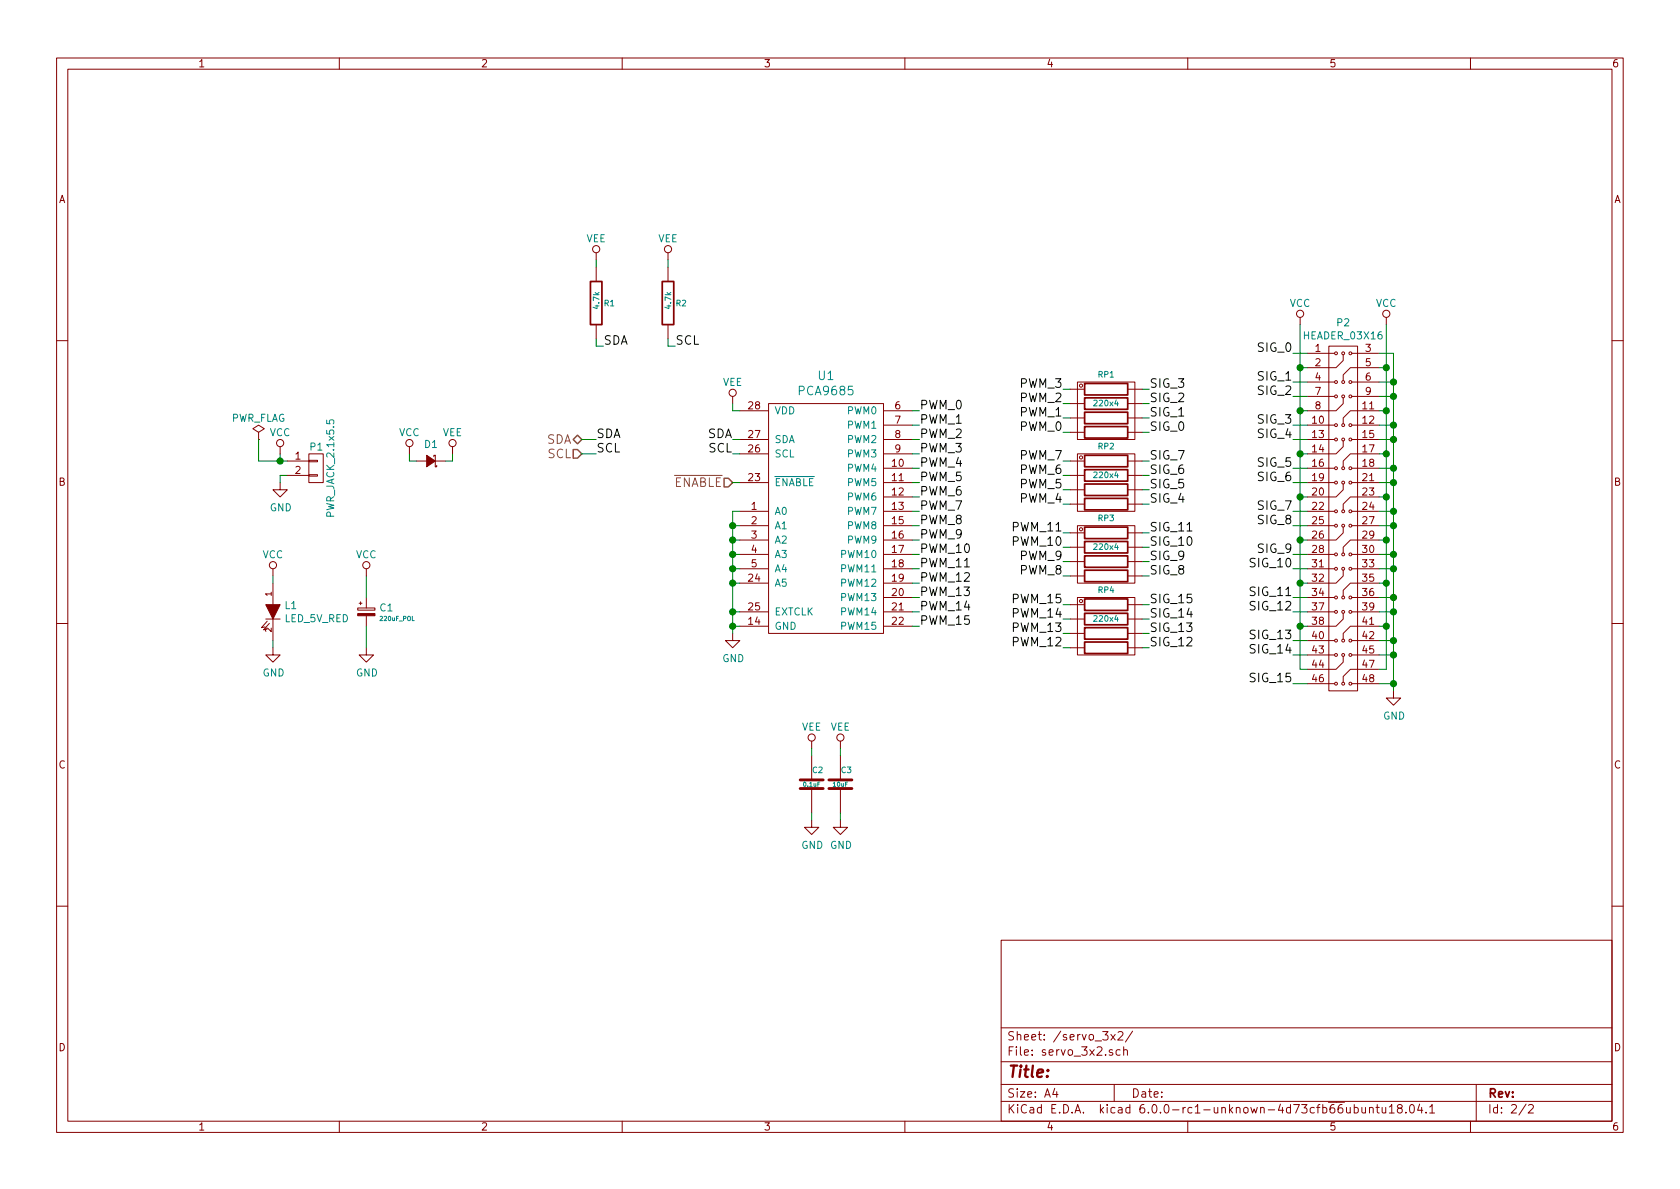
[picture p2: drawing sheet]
EESchema Schematic File Version 4
EELAYER 29 0
EELAYER END
$Descr A4 11693 8268
encoding utf-8
Sheet 2 2
Title ""
Date ""
Rev ""
Comp ""
Comment1 ""
Comment2 ""
Comment3 ""
Comment4 ""
$EndDescr
$Comp
L servo_controller_3x2:PCA9685 U1
U 1 1
P 5750 3600
F 0 "U1" H 5750 4597 60  0000 C CNN
F 1 "PCA9685" H 5750 4491 60  0000 C CNN
F 2 "servo_controller_3x2:TSSOP28" H 5650 4450 60  0001 C CNN
F 3 "" H 5750 3600 60  0001 C CNN
F 4 "digikey" H 5850 4650 60  0001 C CNN "Vendor"
F 5 "568-5931-1-ND" H 5950 4750 60  0001 C CNN "PartNumber"
F 6 "LED Driver IC 16 Output Linear PWM Dimming 25mA 28-TSSOP" H 6050 4850 60  0001 C CNN "Description"
	1    5750 3600
	1    0    0    -1  
$EndComp
$Comp
L power:VEE #PWR?
U 1 1
P 5100 2800
AR Path="/5BFC8C74" Ref="#PWR?"  Part="1" 
AR Path="/5BFC35F6/5BFC8C74" Ref="#PWR014"  Part="1" 
F 0 "#PWR014" H 850 1950 50  0001 C CNN
F 1 "VEE" H 5100 2950 50  0000 C CNN
F 2 "" H 850 2100 50  0001 C CNN
F 3 "" H 850 2100 50  0001 C CNN
	1    5100 2800
	1    0    0    -1  
$EndComp
Text HLabel 4050 3050 0    60   BiDi ~ 0
SDA
Wire Wire Line
	4050 3050 4150 3050
Text Label 4150 3050 0    60   ~ 0
SDA
Text HLabel 4050 3150 0    60   Input ~ 0
SCL
Wire Wire Line
	4050 3150 4150 3150
Text Label 4150 3150 0    60   ~ 0
SCL
Wire Wire Line
	5150 3050 5100 3050
Wire Wire Line
	5150 3150 5100 3150
Text Label 5100 3050 2    60   ~ 0
SDA
Text Label 5100 3150 2    60   ~ 0
SCL
Wire Wire Line
	5100 2800 5100 2850
Wire Wire Line
	5100 2850 5150 2850
$Comp
L power:GND #PWR?
U 1 1
P 5100 4400
AR Path="/5BFCC6FF" Ref="#PWR?"  Part="1" 
AR Path="/5BFC35F6/5BFCC6FF" Ref="#PWR015"  Part="1" 
F 0 "#PWR015" H 3900 2800 50  0001 C CNN
F 1 "GND" H 5105 4227 50  0000 C CNN
F 2 "" H 3900 3050 50  0001 C CNN
F 3 "" H 3900 3050 50  0001 C CNN
	1    5100 4400
	1    0    0    -1  
$EndComp
Wire Wire Line
	5150 4350 5100 4350
Wire Wire Line
	5100 4350 5100 4400
$Comp
L servo_controller_3x2:4.7k R1
U 1 1
P 4150 2100
F 0 "R1" H 4200 2100 40  0000 L CNN
F 1 "4.7k" V 4150 2050 40  0000 L CNN
F 2 "servo_controller_3x2:SM1210" V 4080 2100 30  0001 C CNN
F 3 "" H 4150 2100 30  0000 C CNN
F 4 "digikey" V 4330 2200 60  0001 C CNN "Vendor"
F 5 "YAG5470CT-ND" V 4430 2300 60  0001 C CNN "PartNumber"
F 6 "RES SMD 4.7K OHM 1% 1/2W 1210" V 4530 2400 60  0001 C CNN "Description"
	1    4150 2100
	1    0    0    -1  
$EndComp
$Comp
L servo_controller_3x2:4.7k R2
U 1 1
P 4650 2100
F 0 "R2" H 4700 2100 40  0000 L CNN
F 1 "4.7k" V 4650 2050 40  0000 L CNN
F 2 "servo_controller_3x2:SM1210" V 4580 2100 30  0001 C CNN
F 3 "" H 4650 2100 30  0000 C CNN
F 4 "digikey" V 4830 2200 60  0001 C CNN "Vendor"
F 5 "YAG5470CT-ND" V 4930 2300 60  0001 C CNN "PartNumber"
F 6 "RES SMD 4.7K OHM 1% 1/2W 1210" V 5030 2400 60  0001 C CNN "Description"
	1    4650 2100
	1    0    0    -1  
$EndComp
Text Label 4200 2400 0    60   ~ 0
SDA
Text Label 4700 2400 0    60   ~ 0
SCL
$Comp
L power:VEE #PWR?
U 1 1
P 4150 1800
AR Path="/5BFCE084" Ref="#PWR?"  Part="1" 
AR Path="/5BFC35F6/5BFCE084" Ref="#PWR012"  Part="1" 
F 0 "#PWR012" H -100 950 50  0001 C CNN
F 1 "VEE" H 4150 1950 50  0000 C CNN
F 2 "" H -100 1100 50  0001 C CNN
F 3 "" H -100 1100 50  0001 C CNN
	1    4150 1800
	1    0    0    -1  
$EndComp
$Comp
L power:VEE #PWR?
U 1 1
P 4650 1800
AR Path="/5BFCE580" Ref="#PWR?"  Part="1" 
AR Path="/5BFC35F6/5BFCE580" Ref="#PWR013"  Part="1" 
F 0 "#PWR013" H 400 950 50  0001 C CNN
F 1 "VEE" H 4650 1950 50  0000 C CNN
F 2 "" H 400 1100 50  0001 C CNN
F 3 "" H 400 1100 50  0001 C CNN
	1    4650 1800
	1    0    0    -1  
$EndComp
Wire Wire Line
	4150 1800 4150 1850
Wire Wire Line
	4650 1800 4650 1850
Wire Wire Line
	4150 2350 4150 2400
Wire Wire Line
	4150 2400 4200 2400
Wire Wire Line
	4650 2350 4650 2400
Wire Wire Line
	4650 2400 4700 2400
Wire Wire Line
	5150 4250 5100 4250
Wire Wire Line
	5100 4250 5100 4350
Connection ~ 5100 4350
Text HLabel 5100 3350 0    60   Input ~ 0
~ENABLE
Wire Wire Line
	5100 3350 5150 3350
Wire Wire Line
	5150 3550 5100 3550
Wire Wire Line
	5100 3550 5100 3650
Connection ~ 5100 4250
Wire Wire Line
	5150 3650 5100 3650
Connection ~ 5100 3650
Wire Wire Line
	5100 3650 5100 3750
Wire Wire Line
	5150 3750 5100 3750
Connection ~ 5100 3750
Wire Wire Line
	5100 3750 5100 3850
Wire Wire Line
	5150 3850 5100 3850
Connection ~ 5100 3850
Wire Wire Line
	5100 3850 5100 3950
Wire Wire Line
	5150 3950 5100 3950
Connection ~ 5100 3950
Wire Wire Line
	5100 3950 5100 4050
Wire Wire Line
	5150 4050 5100 4050
Connection ~ 5100 4050
Wire Wire Line
	5100 4050 5100 4250
Wire Wire Line
	6350 2850 6400 2850
Wire Wire Line
	6350 2950 6400 2950
Wire Wire Line
	6350 3050 6400 3050
Wire Wire Line
	6350 3150 6400 3150
Wire Wire Line
	6350 3250 6400 3250
Wire Wire Line
	6350 3350 6400 3350
Wire Wire Line
	6350 3450 6400 3450
Wire Wire Line
	6350 3550 6400 3550
Wire Wire Line
	6350 3650 6400 3650
Wire Wire Line
	6350 3750 6400 3750
Wire Wire Line
	6350 3850 6400 3850
Wire Wire Line
	6350 3950 6400 3950
Wire Wire Line
	6350 4050 6400 4050
Wire Wire Line
	6350 4150 6400 4150
Wire Wire Line
	6350 4250 6400 4250
Wire Wire Line
	6350 4350 6400 4350
Text Label 6400 2850 0    60   ~ 0
PWM_0
Text Label 6400 2950 0    60   ~ 0
PWM_1
Text Label 6400 3050 0    60   ~ 0
PWM_2
Text Label 6400 3150 0    60   ~ 0
PWM_3
Text Label 6400 3250 0    60   ~ 0
PWM_4
Text Label 6400 3350 0    60   ~ 0
PWM_5
Text Label 6400 3450 0    60   ~ 0
PWM_6
Text Label 6400 3550 0    60   ~ 0
PWM_7
Text Label 6400 3650 0    60   ~ 0
PWM_8
Text Label 6400 3750 0    60   ~ 0
PWM_9
Text Label 6400 3850 0    60   ~ 0
PWM_10
Text Label 6400 3950 0    60   ~ 0
PWM_11
Text Label 6400 4050 0    60   ~ 0
PWM_12
Text Label 6400 4150 0    60   ~ 0
PWM_13
Text Label 6400 4250 0    60   ~ 0
PWM_14
Text Label 6400 4350 0    60   ~ 0
PWM_15
$Comp
L servo_controller_3x2:10uF C3
U 1 1
P 5850 5450
F 0 "C3" H 5850 5550 40  0000 L CNN
F 1 "10uF" H 5850 5450 30  0000 C CNN
F 2 "servo_controller_3x2:SM1210" H 5888 5300 30  0001 C CNN
F 3 "" H 5850 5450 60  0000 C CNN
F 4 "digikey" H 5950 5650 60  0001 C CNN "Vendor"
F 5 "445-4536-1-ND" H 6050 5750 60  0001 C CNN "PartNumber"
F 6 "CAP CER 10UF 50V 10% X7S 1210" H 6150 5850 60  0001 C CNN "Description"
	1    5850 5450
	1    0    0    -1  
$EndComp
$Comp
L servo_controller_3x2:0.1uF C2
U 1 1
P 5650 5450
F 0 "C2" H 5650 5550 40  0000 L CNN
F 1 "0.1uF" H 5650 5450 30  0000 C CNN
F 2 "servo_controller_3x2:SM1210" H 5688 5300 30  0001 C CNN
F 3 "" H 5650 5450 60  0000 C CNN
F 4 "digikey" H 5750 5650 60  0001 C CNN "Vendor"
F 5 "399-13229-1-ND" H 5850 5750 60  0001 C CNN "PartNumber"
F 6 "CAP CER 0.1UF 50V 10% X7R 1210" H 5950 5850 60  0001 C CNN "Description"
	1    5650 5450
	1    0    0    -1  
$EndComp
$Comp
L power:VEE #PWR?
U 1 1
P 5650 5200
AR Path="/5BFD91A3" Ref="#PWR?"  Part="1" 
AR Path="/5BFC35F6/5BFD91A3" Ref="#PWR016"  Part="1" 
F 0 "#PWR016" H 1400 4350 50  0001 C CNN
F 1 "VEE" H 5650 5350 50  0000 C CNN
F 2 "" H 1400 4500 50  0001 C CNN
F 3 "" H 1400 4500 50  0001 C CNN
	1    5650 5200
	1    0    0    -1  
$EndComp
$Comp
L power:VEE #PWR?
U 1 1
P 5850 5200
AR Path="/5BFD9776" Ref="#PWR?"  Part="1" 
AR Path="/5BFC35F6/5BFD9776" Ref="#PWR018"  Part="1" 
F 0 "#PWR018" H 1600 4350 50  0001 C CNN
F 1 "VEE" H 5850 5350 50  0000 C CNN
F 2 "" H 1600 4500 50  0001 C CNN
F 3 "" H 1600 4500 50  0001 C CNN
	1    5850 5200
	1    0    0    -1  
$EndComp
$Comp
L power:GND #PWR?
U 1 1
P 5650 5700
AR Path="/5BFD9AD8" Ref="#PWR?"  Part="1" 
AR Path="/5BFC35F6/5BFD9AD8" Ref="#PWR017"  Part="1" 
F 0 "#PWR017" H 4450 4100 50  0001 C CNN
F 1 "GND" H 5655 5527 50  0000 C CNN
F 2 "" H 4450 4350 50  0001 C CNN
F 3 "" H 4450 4350 50  0001 C CNN
	1    5650 5700
	1    0    0    -1  
$EndComp
$Comp
L power:GND #PWR?
U 1 1
P 5850 5700
AR Path="/5BFD9F5E" Ref="#PWR?"  Part="1" 
AR Path="/5BFC35F6/5BFD9F5E" Ref="#PWR019"  Part="1" 
F 0 "#PWR019" H 4650 4100 50  0001 C CNN
F 1 "GND" H 5855 5527 50  0000 C CNN
F 2 "" H 4650 4350 50  0001 C CNN
F 3 "" H 4650 4350 50  0001 C CNN
	1    5850 5700
	1    0    0    -1  
$EndComp
Wire Wire Line
	5650 5200 5650 5250
Wire Wire Line
	5850 5200 5850 5250
Wire Wire Line
	5650 5650 5650 5700
Wire Wire Line
	5850 5650 5850 5700
$Comp
L servo_controller_3x2:HEADER_03X16 P2
U 1 1
P 9350 3600
F 0 "P2" H 9350 4965 50  0000 C CNN
F 1 "HEADER_03X16" H 9350 4874 50  0000 C CNN
F 2 "servo_controller_3x2:HEADER_03x16" H 9350 5950 60  0001 C CNN
F 3 "" H 9350 2500 60  0000 C CNN
F 4 "digikey" H 9350 5650 60  0001 C CNN "Vendor"
F 5 "SAM12360-ND" H 9350 5750 60  0001 C CNN "PartNumber"
F 6 "TSW-116-07-L-T" H 9350 5850 60  0001 C CNN "Description"
	1    9350 3600
	1    0    0    -1  
$EndComp
$Comp
L power:GND #PWR?
U 1 1
P 9700 4800
AR Path="/5C041176" Ref="#PWR?"  Part="1" 
AR Path="/5BFC35F6/5C041176" Ref="#PWR022"  Part="1" 
F 0 "#PWR022" H 8500 3200 50  0001 C CNN
F 1 "GND" H 9705 4627 50  0000 C CNN
F 2 "" H 8500 3450 50  0001 C CNN
F 3 "" H 8500 3450 50  0001 C CNN
	1    9700 4800
	1    0    0    -1  
$EndComp
Wire Wire Line
	7450 2700 7400 2700
Wire Wire Line
	7450 2800 7400 2800
Wire Wire Line
	7450 2900 7400 2900
Wire Wire Line
	7450 3000 7400 3000
Text Label 7400 3000 2    60   ~ 0
PWM_0
Text Label 7400 2900 2    60   ~ 0
PWM_1
Text Label 7400 2800 2    60   ~ 0
PWM_2
Text Label 7400 2700 2    60   ~ 0
PWM_3
Wire Wire Line
	7950 2700 8000 2700
Wire Wire Line
	7950 2800 8000 2800
Wire Wire Line
	7950 2900 8000 2900
Wire Wire Line
	7950 3000 8000 3000
Text Label 8000 3000 0    60   ~ 0
SIG_0
Text Label 8000 2900 0    60   ~ 0
SIG_1
Text Label 8000 2800 0    60   ~ 0
SIG_2
Text Label 8000 2700 0    60   ~ 0
SIG_3
Wire Wire Line
	7450 3200 7400 3200
Wire Wire Line
	7450 3300 7400 3300
Wire Wire Line
	7450 3400 7400 3400
Wire Wire Line
	7450 3500 7400 3500
Text Label 7400 3500 2    60   ~ 0
PWM_4
Text Label 7400 3400 2    60   ~ 0
PWM_5
Text Label 7400 3300 2    60   ~ 0
PWM_6
Text Label 7400 3200 2    60   ~ 0
PWM_7
Wire Wire Line
	7950 3200 8000 3200
Wire Wire Line
	7950 3300 8000 3300
Wire Wire Line
	7950 3400 8000 3400
Wire Wire Line
	7950 3500 8000 3500
Text Label 8000 3500 0    60   ~ 0
SIG_4
Text Label 8000 3400 0    60   ~ 0
SIG_5
Text Label 8000 3300 0    60   ~ 0
SIG_6
Text Label 8000 3200 0    60   ~ 0
SIG_7
Wire Wire Line
	7450 3700 7400 3700
Wire Wire Line
	7450 3800 7400 3800
Wire Wire Line
	7450 3900 7400 3900
Wire Wire Line
	7450 4000 7400 4000
Text Label 7400 4000 2    60   ~ 0
PWM_8
Text Label 7400 3900 2    60   ~ 0
PWM_9
Text Label 7400 3800 2    60   ~ 0
PWM_10
Text Label 7400 3700 2    60   ~ 0
PWM_11
Wire Wire Line
	7950 3700 8000 3700
Wire Wire Line
	7950 3800 8000 3800
Wire Wire Line
	7950 3900 8000 3900
Wire Wire Line
	7950 4000 8000 4000
Text Label 8000 4000 0    60   ~ 0
SIG_8
Text Label 8000 3900 0    60   ~ 0
SIG_9
Text Label 8000 3800 0    60   ~ 0
SIG_10
Text Label 8000 3700 0    60   ~ 0
SIG_11
Wire Wire Line
	7450 4200 7400 4200
Wire Wire Line
	7450 4300 7400 4300
Wire Wire Line
	7450 4400 7400 4400
Wire Wire Line
	7450 4500 7400 4500
Text Label 7400 4500 2    60   ~ 0
PWM_12
Text Label 7400 4400 2    60   ~ 0
PWM_13
Text Label 7400 4300 2    60   ~ 0
PWM_14
Text Label 7400 4200 2    60   ~ 0
PWM_15
Wire Wire Line
	7950 4200 8000 4200
Wire Wire Line
	7950 4300 8000 4300
Wire Wire Line
	7950 4400 8000 4400
Wire Wire Line
	7950 4500 8000 4500
Text Label 8000 4500 0    60   ~ 0
SIG_12
Text Label 8000 4400 0    60   ~ 0
SIG_13
Text Label 8000 4300 0    60   ~ 0
SIG_14
Text Label 8000 4200 0    60   ~ 0
SIG_15
Text Label 9000 2450 2    60   ~ 0
SIG_0
Text Label 9000 2650 2    60   ~ 0
SIG_1
Text Label 9000 2750 2    60   ~ 0
SIG_2
Text Label 9000 2950 2    60   ~ 0
SIG_3
Text Label 9000 3050 2    60   ~ 0
SIG_4
Text Label 9000 3250 2    60   ~ 0
SIG_5
Text Label 9000 3350 2    60   ~ 0
SIG_6
Text Label 9000 3550 2    60   ~ 0
SIG_7
Text Label 9000 3650 2    60   ~ 0
SIG_8
Text Label 9000 3850 2    60   ~ 0
SIG_9
Text Label 9000 3950 2    60   ~ 0
SIG_10
Text Label 9000 4150 2    60   ~ 0
SIG_11
Text Label 9000 4250 2    60   ~ 0
SIG_12
Text Label 9000 4450 2    60   ~ 0
SIG_13
Text Label 9000 4550 2    60   ~ 0
SIG_14
Text Label 9000 4750 2    60   ~ 0
SIG_15
$Comp
L power:PWR_FLAG #FLG04
U 1 1
P 1800 3050
F 0 "#FLG04" H 1800 3125 50  0001 C CNN
F 1 "PWR_FLAG" H 1800 3200 50  0000 C CNN
F 2 "" H 1800 3050 50  0001 C CNN
F 3 "~" H 1800 3050 50  0001 C CNN
	1    1800 3050
	1    0    0    -1  
$EndComp
Wire Wire Line
	1950 3150 1950 3200
Wire Wire Line
	1950 3200 2000 3200
$Comp
L power:GND #PWR?
U 1 1
P 1950 3350
AR Path="/5C09A6C1" Ref="#PWR?"  Part="1" 
AR Path="/5BFC35F6/5C09A6C1" Ref="#PWR07"  Part="1" 
F 0 "#PWR07" H 750 1750 50  0001 C CNN
F 1 "GND" H 1955 3177 50  0000 C CNN
F 2 "" H 750 2000 50  0001 C CNN
F 3 "" H 750 2000 50  0001 C CNN
	1    1950 3350
	1    0    0    -1  
$EndComp
Wire Wire Line
	2000 3300 1950 3300
Wire Wire Line
	1950 3300 1950 3350
$Comp
L servo_controller_3x2:diode_schottky_45V_10A D1
U 1 1
P 3000 3200
F 0 "D1" H 3000 3087 50  0000 C CNN
F 1 "diode_schottky_45V_10A" H 2720 3120 50  0001 L CNN
F 2 "servo_controller_3x2:CFP15" H 2850 3180 60  0001 C CNN
F 3 "" H 2950 3280 60  0001 C CNN
F 4 "digikey" H 3050 3380 60  0001 C CNN "Vendor"
F 5 "568-11697-1-ND" H 3150 3480 60  0001 C CNN "PartNumber"
F 6 "DIODE SCHOTTKY 45V 10A CFP15" H 3250 3580 60  0001 C CNN "Description"
	1    3000 3200
	-1   0    0    1   
$EndComp
Wire Wire Line
	2850 3150 2850 3200
Wire Wire Line
	2850 3200 2900 3200
Wire Wire Line
	3100 3200 3150 3200
Wire Wire Line
	3150 3200 3150 3150
$Comp
L servo_controller_3x2:PWR_JACK_2.1x5.5 P1
U 1 1
P 2200 3250
F 0 "P1" H 2150 3400 50  0000 L CNN
F 1 "PWR_JACK_2.1x5.5" V 2300 2900 50  0000 L CNN
F 2 "footprints:DCJACK_2PIN_HIGHCURRENT" H 2100 3300 60  0001 C CNN
F 3 "" H 2200 3250 60  0000 C CNN
F 4 "digikey" H 2300 3500 60  0001 C CNN "Vendor"
F 5 "CP-063AH-ND" H 2400 3600 60  0001 C CNN "PartNumber"
F 6 "CONN PWR JACK DC 2.1X5.5 8A T/H" H 2500 3700 60  0001 C CNN "Description"
	1    2200 3250
	1    0    0    -1  
$EndComp
$Comp
L power:VCC #PWR06
U 1 1
P 1950 3150
F 0 "#PWR06" H 1950 3000 50  0001 C CNN
F 1 "VCC" H 1950 3300 50  0000 C CNN
F 2 "" H 1950 3150 50  0001 C CNN
F 3 "" H 1950 3150 50  0001 C CNN
	1    1950 3150
	1    0    0    -1  
$EndComp
Wire Wire Line
	1800 3050 1800 3200
Wire Wire Line
	1800 3200 1950 3200
Connection ~ 1950 3200
$Comp
L power:VCC #PWR020
U 1 1
P 9050 2250
F 0 "#PWR020" H 9050 2100 50  0001 C CNN
F 1 "VCC" H 9050 2400 50  0000 C CNN
F 2 "" H 9050 2250 50  0001 C CNN
F 3 "" H 9050 2250 50  0001 C CNN
	1    9050 2250
	1    0    0    -1  
$EndComp
$Comp
L power:VCC #PWR021
U 1 1
P 9650 2250
F 0 "#PWR021" H 9650 2100 50  0001 C CNN
F 1 "VCC" H 9650 2400 50  0000 C CNN
F 2 "" H 9650 2250 50  0001 C CNN
F 3 "" H 9650 2250 50  0001 C CNN
	1    9650 2250
	1    0    0    -1  
$EndComp
Wire Wire Line
	9100 4650 9050 4650
Wire Wire Line
	9050 4650 9050 4350
Wire Wire Line
	9100 4350 9050 4350
Connection ~ 9050 4350
Wire Wire Line
	9050 4350 9050 4050
Wire Wire Line
	9100 4050 9050 4050
Connection ~ 9050 4050
Wire Wire Line
	9050 4050 9050 3750
Wire Wire Line
	9000 4750 9100 4750
Wire Wire Line
	9000 4550 9100 4550
Wire Wire Line
	9000 4450 9100 4450
Wire Wire Line
	9000 4250 9100 4250
Wire Wire Line
	9000 4150 9100 4150
Wire Wire Line
	9000 3950 9100 3950
Wire Wire Line
	9000 3850 9100 3850
Wire Wire Line
	9100 3750 9050 3750
Connection ~ 9050 3750
Wire Wire Line
	9050 3750 9050 3450
Wire Wire Line
	9100 3650 9000 3650
Wire Wire Line
	9100 3550 9000 3550
Wire Wire Line
	9100 3450 9050 3450
Connection ~ 9050 3450
Wire Wire Line
	9050 3450 9050 3150
Wire Wire Line
	9100 3350 9000 3350
Wire Wire Line
	9100 3250 9000 3250
Wire Wire Line
	9100 3150 9050 3150
Connection ~ 9050 3150
Wire Wire Line
	9050 3150 9050 2850
Wire Wire Line
	9100 3050 9000 3050
Wire Wire Line
	9100 2950 9000 2950
Wire Wire Line
	9100 2850 9050 2850
Connection ~ 9050 2850
Wire Wire Line
	9050 2850 9050 2550
Wire Wire Line
	9100 2750 9000 2750
Wire Wire Line
	9100 2650 9000 2650
Wire Wire Line
	9100 2550 9050 2550
Connection ~ 9050 2550
Wire Wire Line
	9050 2550 9050 2250
Wire Wire Line
	9600 4650 9650 4650
Wire Wire Line
	9650 4650 9650 4350
Wire Wire Line
	9600 2450 9700 2450
Wire Wire Line
	9700 2450 9700 2650
Wire Wire Line
	9600 4750 9700 4750
Connection ~ 9700 4750
Wire Wire Line
	9700 4750 9700 4800
Wire Wire Line
	9600 4550 9700 4550
Connection ~ 9700 4550
Wire Wire Line
	9700 4550 9700 4750
Wire Wire Line
	9600 4450 9700 4450
Connection ~ 9700 4450
Wire Wire Line
	9700 4450 9700 4550
Wire Wire Line
	9600 4350 9650 4350
Connection ~ 9650 4350
Wire Wire Line
	9650 4350 9650 4050
Wire Wire Line
	9600 4250 9700 4250
Connection ~ 9700 4250
Wire Wire Line
	9700 4250 9700 4450
Wire Wire Line
	9600 4150 9700 4150
Connection ~ 9700 4150
Wire Wire Line
	9700 4150 9700 4250
Wire Wire Line
	9600 4050 9650 4050
Connection ~ 9650 4050
Wire Wire Line
	9650 4050 9650 3750
Wire Wire Line
	9600 3750 9650 3750
Connection ~ 9650 3750
Wire Wire Line
	9650 3750 9650 3450
Wire Wire Line
	9600 3450 9650 3450
Connection ~ 9650 3450
Wire Wire Line
	9650 3450 9650 3150
Wire Wire Line
	9600 3150 9650 3150
Connection ~ 9650 3150
Wire Wire Line
	9650 3150 9650 2850
Wire Wire Line
	9600 2850 9650 2850
Connection ~ 9650 2850
Wire Wire Line
	9650 2850 9650 2550
Wire Wire Line
	9600 2550 9650 2550
Connection ~ 9650 2550
Wire Wire Line
	9650 2550 9650 2250
Wire Wire Line
	9600 2650 9700 2650
Connection ~ 9700 2650
Wire Wire Line
	9700 2650 9700 2750
Wire Wire Line
	9600 2750 9700 2750
Connection ~ 9700 2750
Wire Wire Line
	9700 2750 9700 2950
Wire Wire Line
	9600 2950 9700 2950
Connection ~ 9700 2950
Wire Wire Line
	9700 2950 9700 3050
Wire Wire Line
	9600 3050 9700 3050
Connection ~ 9700 3050
Wire Wire Line
	9700 3050 9700 3250
Wire Wire Line
	9600 3250 9700 3250
Connection ~ 9700 3250
Wire Wire Line
	9700 3250 9700 3350
Wire Wire Line
	9600 3350 9700 3350
Connection ~ 9700 3350
Wire Wire Line
	9700 3350 9700 3550
Wire Wire Line
	9600 3550 9700 3550
Connection ~ 9700 3550
Wire Wire Line
	9700 3550 9700 3650
Wire Wire Line
	9600 3650 9700 3650
Connection ~ 9700 3650
Wire Wire Line
	9700 3650 9700 3850
Wire Wire Line
	9600 3850 9700 3850
Connection ~ 9700 3850
Wire Wire Line
	9700 3850 9700 3950
Wire Wire Line
	9600 3950 9700 3950
Connection ~ 9700 3950
Wire Wire Line
	9700 3950 9700 4150
Wire Wire Line
	9100 2450 9000 2450
$Comp
L power:VCC #PWR010
U 1 1
P 2850 3150
F 0 "#PWR010" H 2850 3000 50  0001 C CNN
F 1 "VCC" H 2850 3300 50  0000 C CNN
F 2 "" H 2850 3150 50  0001 C CNN
F 3 "" H 2850 3150 50  0001 C CNN
	1    2850 3150
	1    0    0    -1  
$EndComp
$Comp
L power:VEE #PWR?
U 1 1
P 3150 3150
AR Path="/5C1E44E8" Ref="#PWR?"  Part="1" 
AR Path="/5BFC35F6/5C1E44E8" Ref="#PWR011"  Part="1" 
F 0 "#PWR011" H -1100 2300 50  0001 C CNN
F 1 "VEE" H 3150 3300 50  0000 C CNN
F 2 "" H -1100 2450 50  0001 C CNN
F 3 "" H -1100 2450 50  0001 C CNN
	1    3150 3150
	1    0    0    -1  
$EndComp
$Comp
L servo_controller_3x2:220uF_POL C1
U 1 1
P 2550 4250
F 0 "C1" H 2638 4280 50  0000 L CNN
F 1 "220uF_POL" H 2638 4204 30  0000 L CNN
F 2 "servo_controller_3x2:C_ELEC_10" H 2460 4220 60  0001 C CNN
F 3 "" H 2560 4320 60  0001 C CNN
F 4 "digikey" H 2660 4420 60  0001 C CNN "Vendor"
F 5 "PCE3812CT-ND" H 2760 4520 60  0001 C CNN "PartNumber"
F 6 "CAP ALUM 220UF 20% 50V SMD" H 2860 4620 60  0001 C CNN "Description"
	1    2550 4250
	1    0    0    -1  
$EndComp
$Comp
L power:GND #PWR?
U 1 1
P 2550 4500
AR Path="/5C1E6E25" Ref="#PWR?"  Part="1" 
AR Path="/5BFC35F6/5C1E6E25" Ref="#PWR09"  Part="1" 
F 0 "#PWR09" H 1350 2900 50  0001 C CNN
F 1 "GND" H 2555 4327 50  0000 C CNN
F 2 "" H 1350 3150 50  0001 C CNN
F 3 "" H 1350 3150 50  0001 C CNN
	1    2550 4500
	1    0    0    -1  
$EndComp
Wire Wire Line
	2550 4150 2550 4000
Wire Wire Line
	2550 4350 2550 4500
$Comp
L servo_controller_3x2:LED_5V_RED L1
U 1 1
P 1900 4250
F 0 "L1" V 1854 4328 50  0000 L CNN
F 1 "LED_5V_RED" V 1945 4328 50  0000 L CNN
F 2 "servo_controller_3x2:LED_555-3XXX_R" H 1800 4250 60  0001 C CNN
F 3 "" H 1900 4250 60  0000 C CNN
F 4 "digikey" H 2000 4450 60  0001 C CNN "Vendor"
F 5 "350-1722-ND" H 2100 4550 60  0001 C CNN "PartNumber"
F 6 "LED 2MM 5V VERTICAL RED PC MNT" H 2200 4650 60  0001 C CNN "Description"
	1    1900 4250
	0    1    1    0   
$EndComp
$Comp
L power:VCC #PWR04
U 1 1
P 1900 4000
F 0 "#PWR04" H 1900 3850 50  0001 C CNN
F 1 "VCC" H 1900 4150 50  0000 C CNN
F 2 "" H 1900 4000 50  0001 C CNN
F 3 "" H 1900 4000 50  0001 C CNN
	1    1900 4000
	1    0    0    -1  
$EndComp
$Comp
L power:GND #PWR?
U 1 1
P 1900 4500
AR Path="/5C1F6EF2" Ref="#PWR?"  Part="1" 
AR Path="/5BFC35F6/5C1F6EF2" Ref="#PWR05"  Part="1" 
F 0 "#PWR05" H 700 2900 50  0001 C CNN
F 1 "GND" H 1905 4327 50  0000 C CNN
F 2 "" H 700 3150 50  0001 C CNN
F 3 "" H 700 3150 50  0001 C CNN
	1    1900 4500
	1    0    0    -1  
$EndComp
Wire Wire Line
	1900 4050 1900 4000
Wire Wire Line
	1900 4500 1900 4450
$Comp
L power:VCC #PWR08
U 1 1
P 2550 4000
F 0 "#PWR08" H 2550 3850 50  0001 C CNN
F 1 "VCC" H 2550 4150 50  0000 C CNN
F 2 "" H 2550 4000 50  0001 C CNN
F 3 "" H 2550 4000 50  0001 C CNN
	1    2550 4000
	1    0    0    -1  
$EndComp
$Comp
L servo_controller_3x2:220x4 RP1
U 1 1
P 7700 2850
F 0 "RP1" V 7950 2850 40  0000 C CNN
F 1 "220x4" V 7750 2850 40  0000 C CNN
F 2 "servo_controller_3x2:RESISTOR_PACK_SM1206x4" V 6550 2850 30  0001 C CNN
F 3 "" H 7550 2850 30  0000 C CNN
F 4 "digikey" V 6650 2850 60  0001 C CNN "Vendor"
F 5 "744C083221JPCT-ND" V 6500 2850 60  0001 C CNN "PartNumber"
F 6 "RES ARRAY 4 RES 220 OHM 2012" V 6450 2850 60  0001 C CNN "Description"
	1    7700 2850
	0    -1   -1   0   
$EndComp
$Comp
L servo_controller_3x2:220x4 RP2
U 1 1
P 7700 3350
F 0 "RP2" V 7950 3350 40  0000 C CNN
F 1 "220x4" V 7750 3350 40  0000 C CNN
F 2 "servo_controller_3x2:RESISTOR_PACK_SM1206x4" V 6550 3350 30  0001 C CNN
F 3 "" H 7550 3350 30  0000 C CNN
F 4 "digikey" V 6650 3350 60  0001 C CNN "Vendor"
F 5 "744C083221JPCT-ND" V 6500 3350 60  0001 C CNN "PartNumber"
F 6 "RES ARRAY 4 RES 220 OHM 2012" V 6450 3350 60  0001 C CNN "Description"
	1    7700 3350
	0    -1   -1   0   
$EndComp
$Comp
L servo_controller_3x2:220x4 RP3
U 1 1
P 7700 3850
F 0 "RP3" V 7950 3850 40  0000 C CNN
F 1 "220x4" V 7750 3850 40  0000 C CNN
F 2 "servo_controller_3x2:RESISTOR_PACK_SM1206x4" V 6550 3850 30  0001 C CNN
F 3 "" H 7550 3850 30  0000 C CNN
F 4 "digikey" V 6650 3850 60  0001 C CNN "Vendor"
F 5 "744C083221JPCT-ND" V 6500 3850 60  0001 C CNN "PartNumber"
F 6 "RES ARRAY 4 RES 220 OHM 2012" V 6450 3850 60  0001 C CNN "Description"
	1    7700 3850
	0    -1   -1   0   
$EndComp
$Comp
L servo_controller_3x2:220x4 RP4
U 1 1
P 7700 4350
F 0 "RP4" V 7950 4350 40  0000 C CNN
F 1 "220x4" V 7750 4350 40  0000 C CNN
F 2 "servo_controller_3x2:RESISTOR_PACK_SM1206x4" V 6550 4350 30  0001 C CNN
F 3 "" H 7550 4350 30  0000 C CNN
F 4 "digikey" V 6650 4350 60  0001 C CNN "Vendor"
F 5 "744C083221JPCT-ND" V 6500 4350 60  0001 C CNN "PartNumber"
F 6 "RES ARRAY 4 RES 220 OHM 2012" V 6450 4350 60  0001 C CNN "Description"
	1    7700 4350
	0    -1   -1   0   
$EndComp
$EndSCHEMATC
